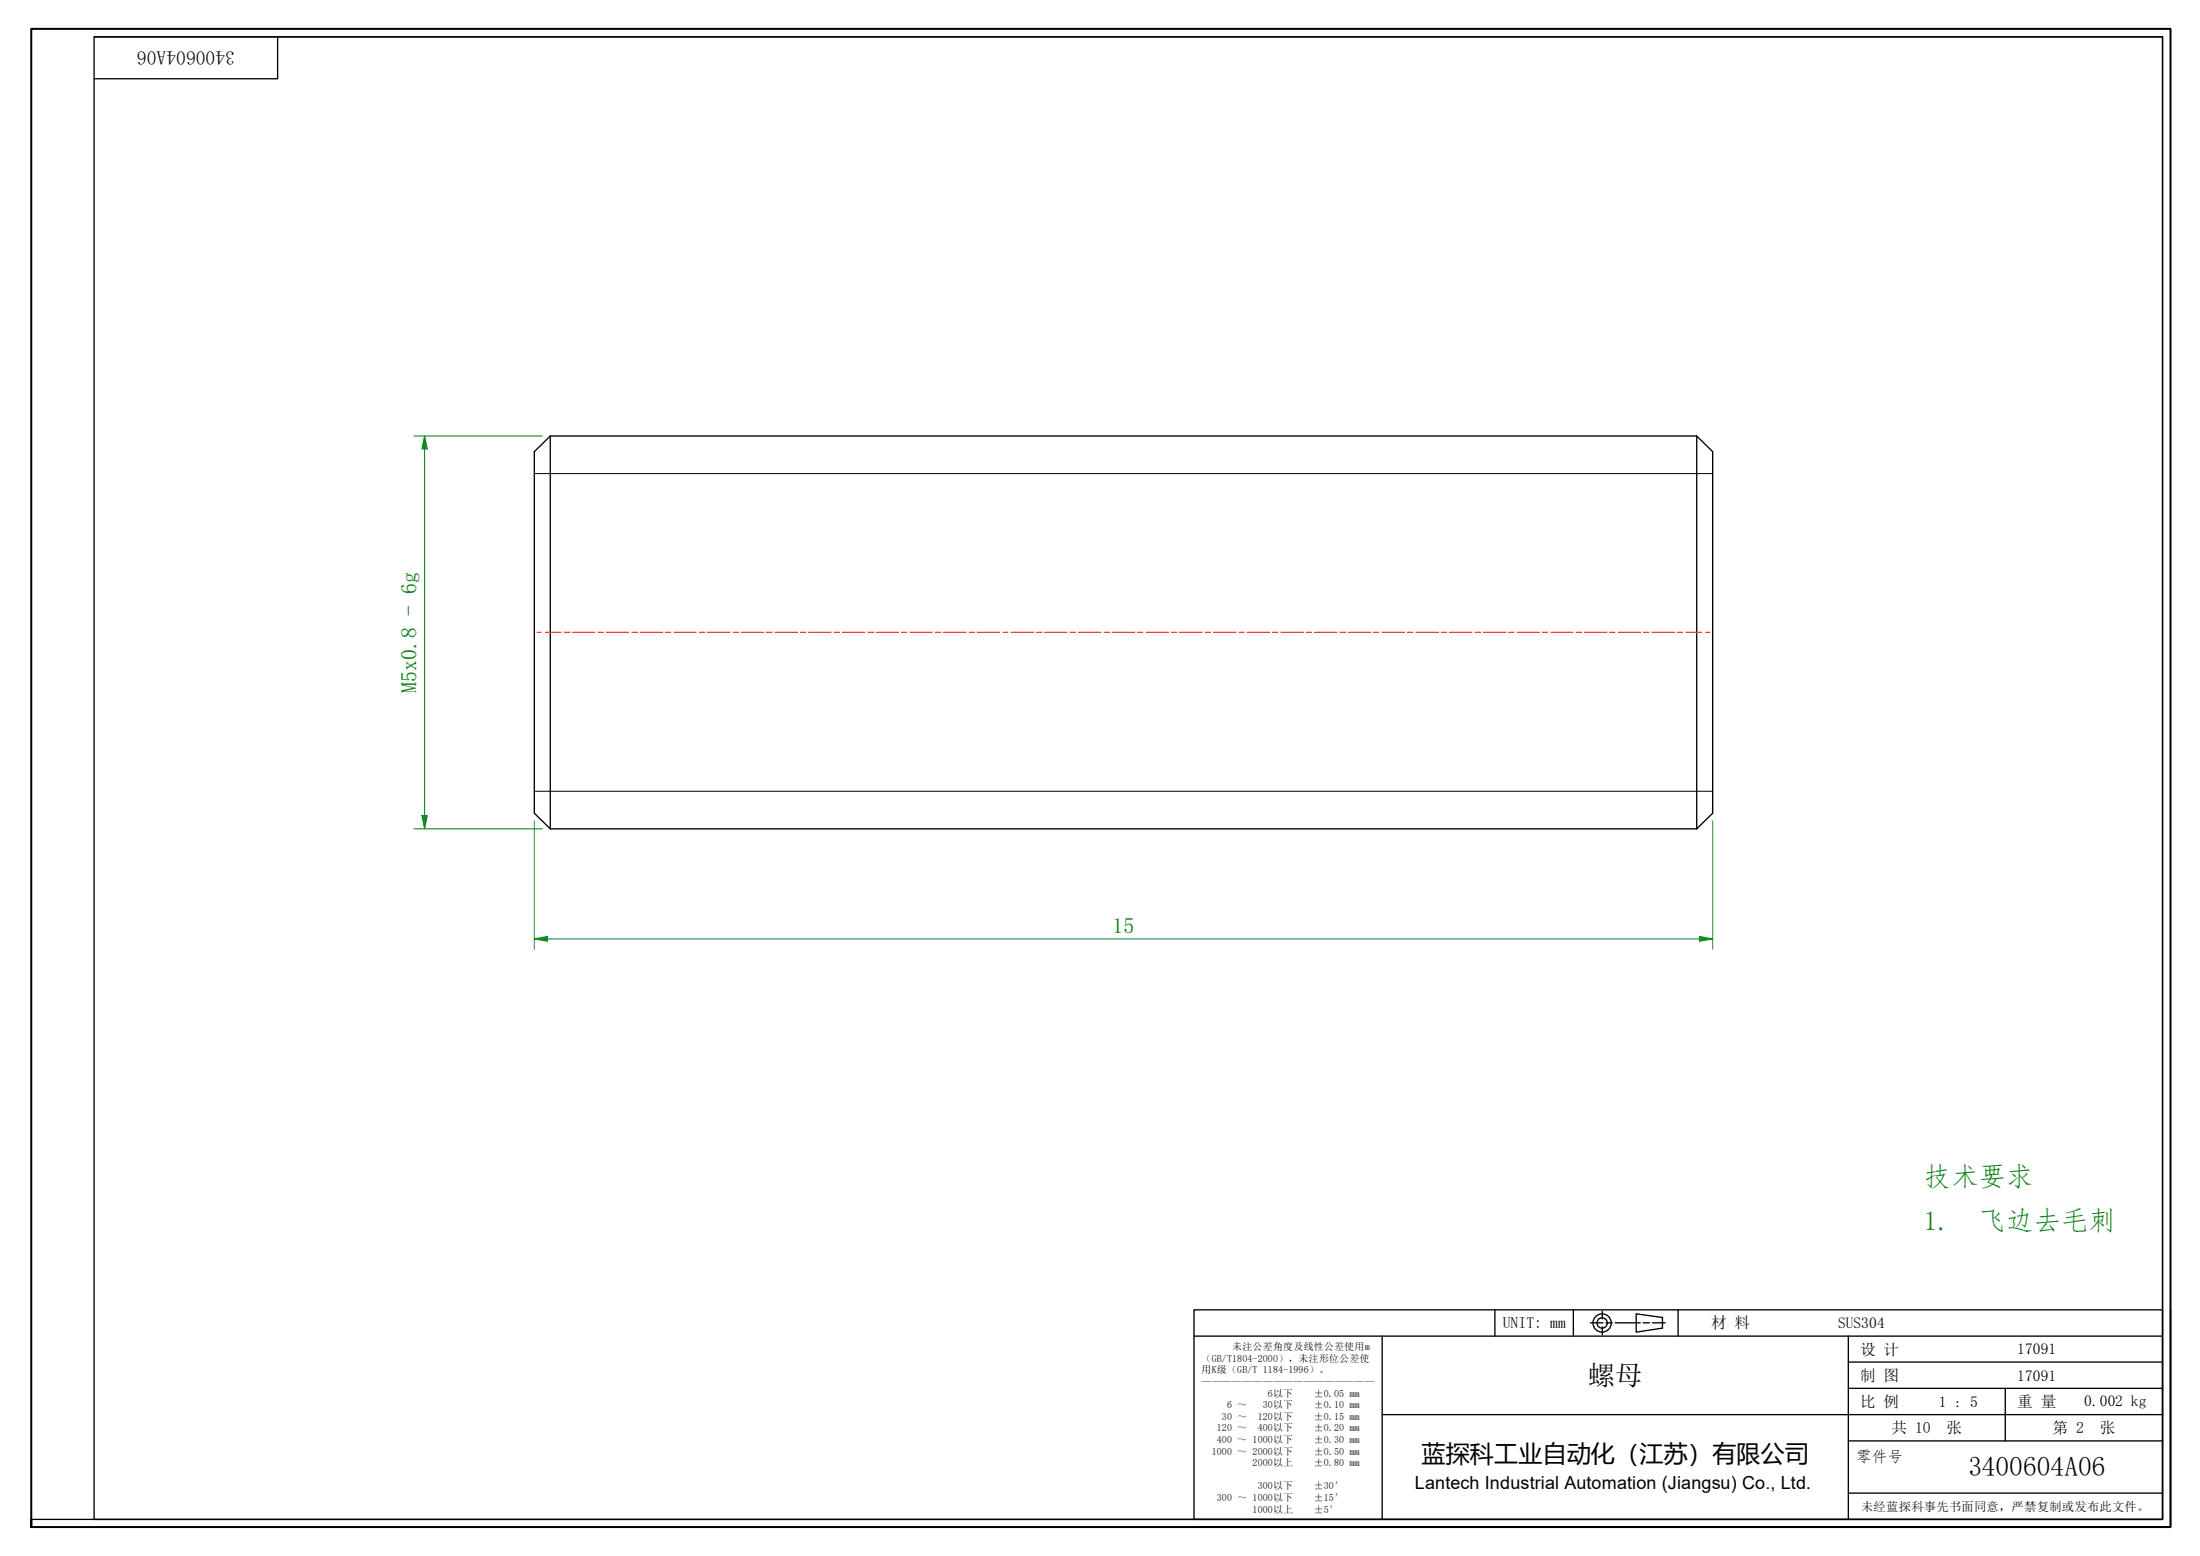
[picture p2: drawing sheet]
<svg xmlns="http://www.w3.org/2000/svg" width="420mm" height="297mm" viewBox="0 0 420 297" stroke-linecap="round" stroke-linejoin="round" font-family="sans-serif">
<path d="M105.1 83.2v75M105.1 83.2l-3.1 3v69l3.1 3M105.1 83.2h218.9M324 83.2v75M324 83.2l3.1 3v69l-3.1 3M105.1 158.2h218.9" fill="none" stroke="#000" stroke-width=".25"/>
<path d="M102 90.4h225.1M102 151.1h225.1" fill="none" stroke="#000" stroke-width=".19"/>
<path d="M6 291.5v-1.4v1.4M6 290.1v-284.6h408.5v286h-408.5" fill="none" stroke="#000" stroke-width=".38"/>
<path d="M18 7h395v283.1h-395zM18 7h395M53 7v8h-35M413 7v283.1h-407" fill="none" stroke="#000" stroke-width=".25"/>
<g fill="none" stroke="#000" stroke-width=".25">
<path d="M228 250h185v40.1h-185zM228 255.1h185M264 255.1v35M285.5 250v5.1M300.5 250v5.1M303.7 252.5h2.4M306 250.3v1.5M306 253.3v1.5M306.7 252.5h1.2M308.5 252.5h4.7M312.5 250.8l5 .7v2l-5 .8zM313.8 252.5h1.2"/>
<path d="M315.6 252.5h2.4M320.5 250v5.1M353 255.1v35M414.5 250v41.5h-186.5M264 270.1h149M353 275.1h60M353 265h60M353 260h60M383 265v10.1M353 285h60"/>
<circle cx="306" cy="252.6" r="1.75"/>
<circle cx="306" cy="252.6" r=".98"/>
</g>
<g fill="none" stroke="#f00" stroke-width=".19">
<path d="M102.6 120.7h.8M104.2 120.7h3M107.8 120.7h1M109.3 120.7h4.4M114.2 120.7h1.1M115.8 120.7h4.3M120.6 120.7h1.1M122.2 120.7h4.4M127.1 120.7h1M128.7 120.7h4.3M133.5 120.7h1.1M135.1 120.7h4.3"/>
<path d="M140 120.7h1M141.5 120.7h4.4M146.4 120.7h1M148 120.7h4.3M152.8 120.7h1.1M154.4 120.7h4.3M159.3 120.7h1M160.9 120.7h4.3M165.7 120.7h1.1M167.3 120.7h4.3M172.1 120.7h1.1M173.8 120.7h4.3"/>
<path d="M178.6 120.7h1.1M180.2 120.7h4.3M185 120.7h1.1M186.6 120.7h4.3M191.5 120.7h1M193.1 120.7h4.3M197.9 120.7h1.1M199.5 120.7h4.3M204.3 120.7h1.1M206 120.7h4.2M210.8 120.7h1.1M212.4 120.7h4.3"/>
<path d="M217.2 120.7h1.1M218.9 120.7h4.2M223.7 120.7h1.1M225.3 120.7h4.3M230.1 120.7h1.1M231.8 120.7h4.2M236.6 120.7h1M238.2 120.7h4.3M243 120.7h1.1M244.6 120.7h4.3M249.4 120.7h1.1M251.1 120.7h4.2"/>
<path d="M255.9 120.7h1.1M257.5 120.7h4.3M262.3 120.7h1.1M264 120.7h4.2M268.8 120.7h1.1M270.4 120.7h4.3M275.2 120.7h1.1M276.9 120.7h4.2M281.7 120.7h1.1M283.3 120.7h4.3M288.1 120.7h1.1M289.7 120.7h4.3"/>
<path d="M294.6 120.7h1M296.2 120.7h4.2M301 120.7h1.1M302.6 120.7h4.3M307.4 120.7h1.1M309.1 120.7h4.2M313.9 120.7h1.1M315.5 120.7h4.3M320.3 120.7h1.1M321.9 120.7h3M325.8 120.7h.8"/>
</g>
<path d="M81.1 155.7v2.5" fill="none" stroke="#008000" stroke-width=".19"/>
<path d="M80.6 155.7h1l-.5 2.5z" fill="#008000"/>
<path d="M81.1 83.2v2.5M80.6 155.7h1l-.5 2.5z" fill="none" stroke="#008000" stroke-width=".19"/>
<path d="M81.1 83.2l.5 2.5h-1z" fill="#008000"/>
<path d="M79.1 83.2h24.5M81.1 83.2l.5 2.5h-1zM81.1 85.7v70M79.1 158.2h24.5" fill="none" stroke="#008000" stroke-width=".19"/>
<path d="M324.5 179.2h2.6" fill="none" stroke="#00803f" stroke-width=".19"/>
<path d="M324.5 178.7l2.6 .5-2.6 .5z" fill="#00803f"/>
<path d="M102 179.2h2.6M324.5 178.7l2.6 .5-2.6 .5z" fill="none" stroke="#00803f" stroke-width=".19"/>
<path d="M102 179.2l2.6-.5v1z" fill="#00803f"/>
<path d="M102 156.7v24.5M327.1 156.7v24.5M102 179.2l2.6-.5v1zM104.6 179.2h219.9" fill="none" stroke="#00803f" stroke-width=".19"/>
<g font-size="5.2" fill="#008000">
<text x="367.4" y="226.4">技术要求</text>
<text x="367.4" y="234.9">1.</text>
<text x="377.9" y="234.9">飞边去毛刺</text>
</g>
<g font-size="5.2">
<text x="303.3" y="264.5">螺母</text>
<text x="375.9" y="281.9">3400604A06</text>
</g>
<text font-size="4.6" x="271.5" y="279">蓝探科工业自动化（江苏）有限公司</text>
<g font-size="4.2" fill="#008000">
<text x="79.5" y="132.3" transform="rotate(-90 79.5 132.3)">M5x0.8 - 6g</text>
<text x="212.5" y="178.2">15</text>
</g>
<text font-size="3.7" x="44.8" y="9.7" transform="rotate(180 44.8 9.7)">3400604A06</text>
<text font-size="3.4" x="270.2" y="284.2">Lantech Industrial Automation (Jiangsu) Co., Ltd.</text>
<g font-size="3">
<text x="287" y="253.5">UNIT: mm</text>
<text x="326.8" y="253.6">材 料</text>
<text x="351" y="253.5">SUS304</text>
<text x="355.3" y="263.6">制 图</text>
<text x="355.3" y="258.6">设 计</text>
<text x="385.3" y="258.6">17091</text>
<text x="385.3" y="263.6">17091</text>
<text x="355.3" y="268.6">比 例</text>
<text x="370.3" y="268.5">1 : 5</text>
<text x="385.3" y="268.7">重 量</text>
<text x="398" y="268.4">0.002 kg</text>
<text x="361.3" y="273.6">共 10</text>
<text x="371.7" y="273.6">张</text>
<text x="392" y="273.6">第 2</text>
<text x="401" y="273.6">张</text>
<text x="354.5" y="279.1">零件号</text>
</g>
<text font-size="2.3" x="355.5" y="288.4">未经蓝探科事先书面同意，严禁复制或发布此文件。</text>
<g font-size="1.9">
<text x="235.3" y="257.7">未注公差角度及线性公差使用m</text>
<text x="229.5" y="260">（GB/T1804-2000），未注形位公差使</text>
<text x="229.5" y="262.2">用K级（GB/T 1184-1996）。</text>
<text x="229.5" y="264.4">—————————————————</text>
<text x="234.4" y="268.8">6 ～</text>
<text x="241.2" y="268.8">30以下</text>
<text x="242.1" y="266.6">6以下</text>
<text x="250.9" y="266.6">±0.05 mm</text>
<text x="250.9" y="268.8">±0.10 mm</text>
<text x="232.4" y="273.2">120 ～</text>
<text x="232.4" y="275.4">400 ～ 1000以下</text>
<text x="233.4" y="271.1">30 ～</text>
<text x="240.2" y="271.1">120以下</text>
<text x="240.2" y="273.2">400以下</text>
<text x="250.9" y="271.1">±0.15 mm</text>
<text x="250.9" y="273.2">±0.20 mm</text>
<text x="250.9" y="275.4">±0.30 mm</text>
<text x="231.5" y="277.7">1000 ～ 2000以下</text>
<text x="239.2" y="279.9">2000以上</text>
<text x="250.9" y="277.7">±0.50 mm</text>
<text x="250.9" y="279.9">±0.80 mm</text>
<text x="232.4" y="286.6">300 ～ 1000以下</text>
<text x="240.2" y="284.3">300以下</text>
<text x="250.9" y="284.3">±30′</text>
<text x="250.9" y="286.6">±15′</text>
<text x="239.2" y="288.8">1000以上</text>
<text x="250.9" y="288.8">±5′</text>
</g>
</svg>
